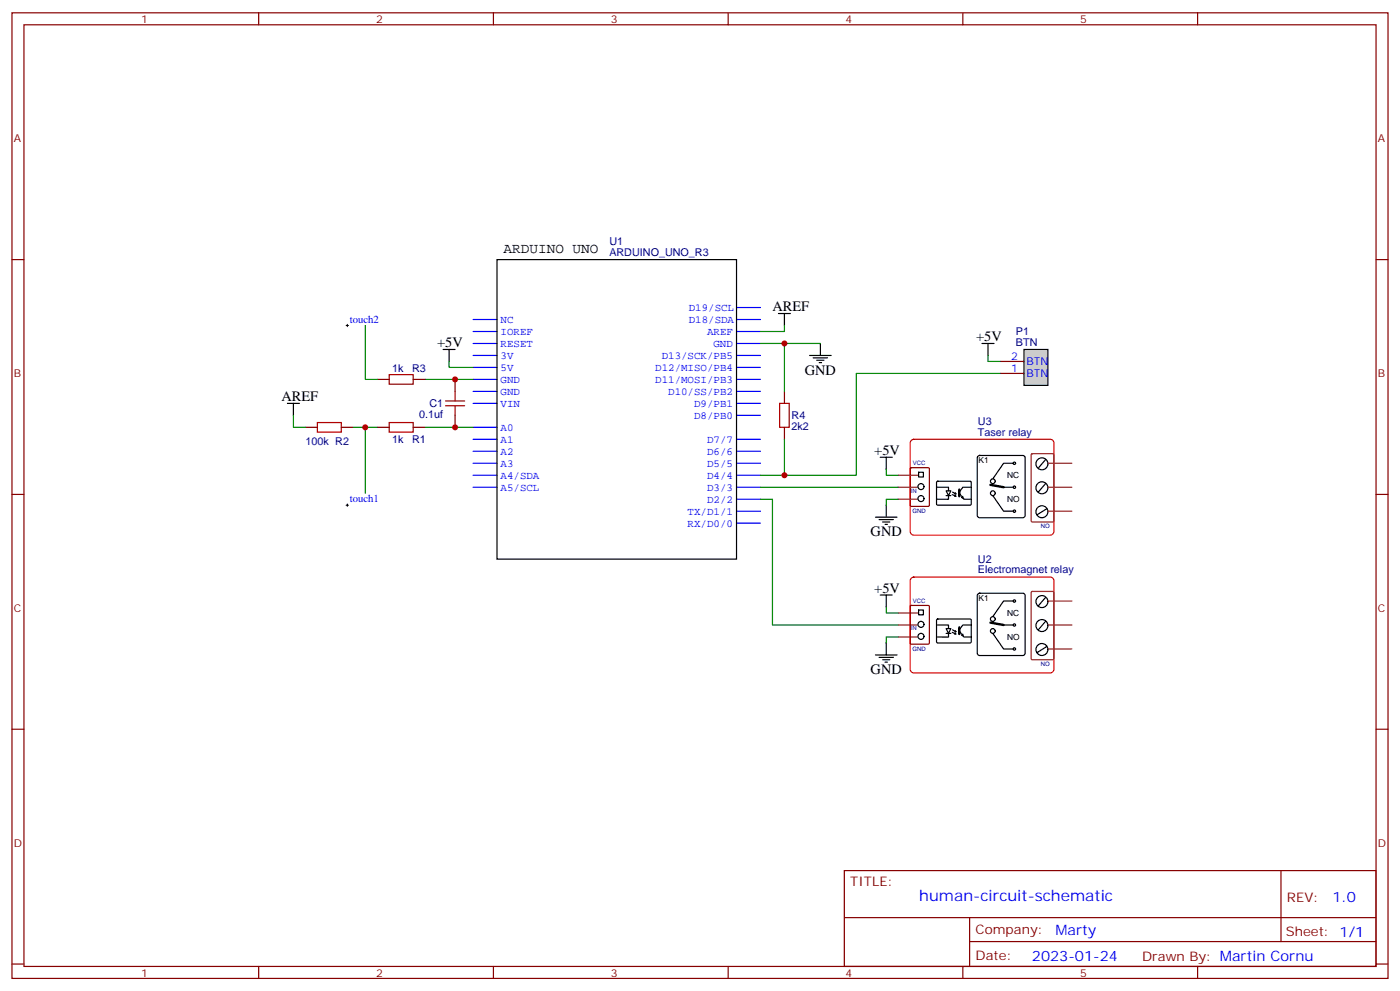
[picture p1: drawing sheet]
<svg xmlns="http://www.w3.org/2000/svg" width="412mm" height="292mm" viewBox="0 0 412 292" stroke-linecap="round" stroke-linejoin="round" font-family="sans-serif">
<g fill="none" stroke="#870000" stroke-width=".35">
<path d="M3.5 3.8h405.4v284.3h-405.4zM7.1 7.3h398.2v277.3h-398.2zM76.2 3.8v3.5M145.3 3.8v3.5M214.5 3.8v3.5M283.6 3.8v3.5M352.8 3.8v3.5M3.5 76.4h3.6M405.3 76.4h3.6M111.1 111.7h3.6M121.7 111.7h3.5M134.1 111.7v3.6"/>
<path d="M231.1 115.3v3.5M90 125.8h3.5M100.5 125.8h3.6M111.1 125.8h3.6M121.7 125.8h3.5M134.1 122.3v3.5M231.1 125.8v3.6M3.5 145.6h3.6M405.3 145.6h3.6M3.5 214.7h3.6M405.3 214.7h3.6M248.7 256.4h156.6v28.2h-156.6z"/>
<path d="M377.3 256.4v20.9M248.7 270.2h156.5M285.6 277.3h119.6M285.6 270.2v14.1M3.5 283.9h3.6M76.2 284.6v3.5M145.3 284.6v3.5M214.5 284.6v3.5M283.6 284.6v3.5M352.8 284.6v3.5M405.3 283.9h3.6"/>
</g>
<g fill="none" stroke="#00f" stroke-width=".35">
<path d="M139.3 94.1h7.1M139.3 97.6h7.1M217 94.1h7M217 97.6h7M217 90.6h7M139.3 101.1h7.1M139.3 104.7h7.1M139.3 108.2h7.1M139.3 111.7h7.1M139.3 115.3h7.1M139.3 118.8h7.1M217 101.1h7"/>
<path d="M217 104.7h7M217 108.2h7M217 111.7h7M217 115.3h7M217 118.8h7M139.3 125.8h7.1M139.3 129.4h7.1M139.3 132.9h7.1M139.3 136.4h7.1M139.3 139.9h7.1M217 129.4h7M217 132.9h7"/>
<path d="M217 136.4h7M217 139.9h7M217 122.3h7M139.3 143.5h7.1M217 143.5h7M217 147h7M217 150.5h7M217 154.1h7"/>
</g>
<path d="M146.4 76.4h70.6v88.2h-70.6z" fill="none" stroke="#000" stroke-width=".35"/>
<path d="M114.7 110.3h7v2.8h-7zM131.2 118.1h5.7M131.2 119.5h5.7M134.1 115.3v2.8M134.1 119.5v2.8M229.7 118.8h2.8v7h-2.8zM93.5 124.4h7v2.8h-7zM114.7 124.4h7v2.8h-7z" fill="none" stroke="#a10000" stroke-width=".35"/>
<path d="M107.6 95.8v15.9h3.5M125.2 111.7h14.1M224 101.1h7.1v14.2M104.1 125.8h7M107.6 125.8v19.4M125.2 125.8h14.1M231.1 129.4v10.5h-7.1" fill="none" stroke="#008700" stroke-width=".35"/>
<path d="M102 95.8h.7M102.3 95.5v.7M102 148.8h.7M102.3 148.4v.7" fill="none" stroke="#000" stroke-width=".29"/>
<path d="M301.6 102.9h7.1v10.6h-7.1z" fill="#ccc" stroke="#000" stroke-width=".35"/>
<path d="M294.6 110h7M294.6 106.4h7M268.2 137.9l.3-.2h4.9l.3 .2 .1 10.9-.2 .3h-5.1l-.3-.2zM268.2 178.5l.3-.2h4.9l.3 .2 .1 10.8-.2 .3-5.1 .1-.3-.2z" fill="none" stroke="#870000" stroke-width=".35"/>
<path d="M231.1 95.8v1.8h-7.1M132.3 106.4v1.8h7M231.1 101.1h10.6M291 104.7v1.7h3.6M294.6 110h-42.4v29.9h-21.1M86.4 122.3v3.5h3.6M261.1 138.2v1.7h3.5M224 147h3.5v37h37.1M224 143.5h40.6M264.6 147h-3.5v1.8M261.1 178.8v1.7h3.5M264.6 187.6h-3.5v1.7" fill="none" stroke="#008700" stroke-width=".35"/>
<path d="M268.3 129.8l.9-.4h40.2l.6 .2 .4 .8v26.1l-.2 .7-.8 .4h-40.2l-.7-.3-.4-.8v-26.1zM268.3 170.4l.9-.5h40.2l.6 .2 .4 .9v26.1l-.2 .6-.8 .5h-40.2l-.7-.3-.4-.8v-26.1z" fill="none" stroke="#f00" stroke-width=".35"/>
<g fill="none" stroke="#000" stroke-width=".35">
<path d="M229.3 92.3h3.5M231.1 92.3v3.5M84.7 118.8h3.5M86.4 118.8v3.5M130.5 102.9h3.6M132.3 102.9v3.5M238.5 104.7h6.3M239.5 105.4h4.3M240.6 106.1h2.1M241.3 106.8h.7M241.7 101.1v3.6M289.3 101.1h3.5"/>
<path d="M291 101.1v3.6M259.3 134.7h3.5M261.1 134.7v3.5M270.6 139.1h1.4v1.4h-1.4zM288.1 134.3l.5-.2h12.7l.5 .2 .2 .5v17l-.3 .5-.4 .2h-12.7l-.5-.3-.2-.4v-17zM298.4 136.4h-2.8l-3.1 4.6M308 135.4l-2.1 2.4M257.9 152.3h6.3M258.9 153h4.3M260 153.7h2.1M260.7 154.4h.7M261.1 148.8v3.5"/>
<path d="M275.9 143.5h3.5v1M275.9 141.9l.3-.2 9.7 .1 .2 .3-.1 6.5-.2 .2-9.8-.1-.1-.3zM278.7 144.5h1.4l-.7 1.4zM278.7 145.9h1.4M279.4 145.9v1.1h-3.5M280.5 145.6l1.1 .6-.2-.4M280.6 144.9l1 .6M281.2 145.5h.4M281.2 146.2h.4M281.4 145.1l.2 .4M282.7 145.4l1.3 1.6h2.1M283.6 146.1v.5l-.4-.1"/>
<path d="M286.1 143.5h-2.5l-1 1.4M292.5 145.9l3.1 4.6h2.8M295.6 143.5h2.8M308 142.4l-2.1 2.5M308.3 149.8l-2.8 1.8M259.3 175.2h3.5M261.1 175.2v3.6M270.6 179.6h1.4v1.4h-1.4zM288.1 174.9l.5-.2h12.7l.5 .2 .2 .5v16.9l-.3 .5-.4 .2h-12.7l-.5-.2-.2-.5v-16.9zM298.4 177h-2.8l-3.1 4.6M308 175.9l-2.1 2.5M257.9 192.9h6.3"/>
<path d="M258.9 193.6h4.3M260 194.3h2.1M260.7 195h.7M261.1 189.3v3.6M275.9 184h3.5v1.1M275.9 182.5l.3-.2h9.7l.2 .3-.1 6.6-.2 .1h-9.8l-.1-.3zM278.7 185.1h1.4l-.7 1.4zM278.7 186.5h1.4M279.4 186.5v1.1h-3.5M280.5 186.2l1.1 .5-.2-.3M280.6 185.5l1 .5M281.2 186h.4"/>
<path d="M281.2 186.7h.4M281.4 185.7l.2 .3M282.7 186l1.3 1.6h2.1M283.6 186.7v.5l-.4-.1M286.1 184h-2.5l-1 1.5M292.5 186.5l3.1 4.6h2.8M295.6 184h2.8M308 183l-2.1 2.5M308.3 190.4l-2.8 1.8"/>
<circle cx="298.8" cy="136.4" r=".35"/>
<circle cx="306.9" cy="136.6" r="1.76"/>
<circle cx="271.3" cy="143.3" r=".88"/>
<circle cx="271.3" cy="146.8" r=".88"/>
<circle cx="292.5" cy="145.2" r=".71"/>
<circle cx="292.5" cy="141.7" r=".71"/>
<circle cx="298.8" cy="150.5" r=".35"/>
<circle cx="298.8" cy="143.5" r=".35"/>
<circle cx="306.9" cy="150.7" r="1.76"/>
<circle cx="306.9" cy="143.6" r="1.76"/>
<circle cx="298.8" cy="177" r=".35"/>
<circle cx="306.9" cy="177.1" r="1.76"/>
<circle cx="271.3" cy="183.9" r=".88"/>
<circle cx="271.3" cy="187.4" r=".88"/>
<circle cx="292.5" cy="182.3" r=".71"/>
<circle cx="292.5" cy="185.8" r=".71"/>
<circle cx="298.8" cy="184" r=".35"/>
<circle cx="298.8" cy="191.1" r=".35"/>
<circle cx="306.9" cy="191.3" r="1.76"/>
<circle cx="306.9" cy="184.2" r="1.76"/>
</g>
<g fill="none" stroke="#8c2424" stroke-width=".35">
<path d="M264.6 139.9h6M303.8 133.8l.3-.2h6l.3 .2v19.6l-.1 .3h-6.2l-.3-.2zM308.7 136.4h7M264.6 143.5h5.6M264.6 147h5.6M308.7 143.5h7M308.7 150.5h7M303.8 174.3l.3-.1h6l.3 .1v19.6l-.1 .3-6.2 .1-.3-.2zM308.7 177h7M264.6 184h5.6M264.6 180.5h6M264.6 187.6h5.6"/>
<path d="M308.7 184h7M308.7 191.1h7"/>
</g>
<path d="M282.6 144.2v1.9M291.7 142.8l3.9 .7M282.6 184.7v2M291.7 183.3l3.9 .7" fill="none" stroke="#000" stroke-width=".71"/>
<g fill="#c00">
<circle cx="107.6" cy="125.8" r=".88"/>
<circle cx="134.1" cy="125.8" r=".88"/>
<circle cx="134.1" cy="111.7" r=".88"/>
<circle cx="231.1" cy="101.1" r=".88"/>
<circle cx="231.1" cy="139.9" r=".88"/>
</g>
<text font-size="4.6" fill="#00f" x="270.8" y="265.4">human-circuit-schematic</text>
<g font-size="4.2">
<text x="148.4" y="74.6">ARDUINO UNO</text>
<text x="227.5" y="91.6">AREF</text>
<text x="287.5" y="100.4">+5V</text>
<text x="128.8" y="102.2">+5V</text>
<text x="237.1" y="110.3">GND</text>
<text x="82.9" y="118.1">AREF</text>
<text x="257.5" y="133.9">+5V</text>
<text x="256.5" y="157.9">GND</text>
<text x="257.5" y="174.5">+5V</text>
<text x="256.5" y="198.5">GND</text>
</g>
<g font-size="4.2" fill="#00f">
<text x="392.5" y="265.6">1.0</text>
<text x="310.9" y="275.2">Marty</text>
<text x="304" y="283">2023-01-24</text>
</g>
<g font-size="3.9" fill="#800">
<text x="250.5" y="260.9">TITLE:</text>
<text x="379.1" y="265.6">REV:</text>
<text x="287.4" y="275.1">Company:</text>
<text x="378.7" y="275.8">Sheet: 1/1</text>
<text x="287.4" y="282.8">Date:</text>
<text x="336.4" y="282.9">Drawn By: Martin Cornu</text>
</g>
<g font-size="3.2" fill="#800">
<text x="41.6" y="6.8">1</text>
<text x="110.8" y="6.8">2</text>
<text x="179.9" y="6.8">3</text>
<text x="249.1" y="6.8">4</text>
<text x="318.2" y="6.8">5</text>
<text x="4.1" y="41.9">A</text>
<text x="405.9" y="41.9">A</text>
<text x="4.1" y="111">B</text>
<text x="405.9" y="111">B</text>
<text x="4.1" y="180.2">C</text>
<text x="405.9" y="180.2">C</text>
<text x="4.1" y="249.3">D</text>
<text x="405.9" y="249.3">D</text>
<text x="41.6" y="287.6">1</text>
<text x="110.8" y="287.6">2</text>
<text x="179.9" y="287.6">3</text>
<text x="249.1" y="287.6">4</text>
<text x="318.2" y="287.6">5</text>
</g>
<g font-size="3.2" fill="#000080">
<text x="179.5" y="75.4">ARDUINO_UNO_R3</text>
<text x="179.5" y="72.1">U1</text>
<text x="299.3" y="101.8">BTN</text>
<text x="299.3" y="98.7">P1</text>
<text x="115.5" y="109.5">1k</text>
<text x="121.4" y="109.5">R3</text>
<text x="126.5" y="119.9">C1</text>
<text x="123.5" y="123.1">0.1uf</text>
<text x="233.2" y="123.5">R4</text>
<text x="288.1" y="125.2">U3</text>
<text x="90" y="131.1">100k R2</text>
<text x="115.5" y="130.5">1k</text>
<text x="121.4" y="130.5">R1</text>
<text x="233.2" y="126.7">2k2</text>
<text x="288.1" y="128.3">Taser relay</text>
<text x="288.1" y="165.8">U2</text>
<text x="288.1" y="168.9">Electromagnet relay</text>
</g>
<g font-size="3.2" fill="#00f">
<text x="103" y="95">touch2</text>
<text x="147.5" y="95.1">NC</text>
<text x="202.9" y="91.6">D19/SCL</text>
<text x="202.9" y="95.1">D18/SDA</text>
<text x="147.5" y="98.7">IOREF</text>
<text x="208.3" y="98.7">AREF</text>
<text x="147.5" y="102.2">RESET</text>
<text x="147.5" y="105.7">3V</text>
<text x="194.9" y="105.7">D13/SCK/PB5</text>
<text x="210.2" y="102.2">GND</text>
<text x="297.8" y="106.1">2</text>
<text x="302.3" y="107.5">BTN</text>
<text x="147.5" y="109.3">5V</text>
<text x="147.5" y="112.8">GND</text>
<text x="193" y="109.3">D12/MISO/PB4</text>
<text x="193" y="112.8">D11/MOSI/PB3</text>
<text x="297.8" y="109.6">1</text>
<text x="302.3" y="111">BTN</text>
<text x="147.5" y="116.3">GND</text>
<text x="147.5" y="119.8">VIN</text>
<text x="196.8" y="116.3">D10/SS/PB2</text>
<text x="204.5" y="119.8">D9/PB1</text>
<text x="204.5" y="123.4">D8/PB0</text>
<text x="147.5" y="126.9">A0</text>
<text x="147.5" y="130.4">A1</text>
<text x="208.3" y="130.4">D7/7</text>
<text x="147.5" y="133.9">A2</text>
<text x="147.5" y="137.5">A3</text>
<text x="208.3" y="133.9">D6/6</text>
<text x="208.3" y="137.5">D5/5</text>
<text x="147.5" y="141">A4/SDA</text>
<text x="208.3" y="141">D4/4</text>
<text x="103" y="147.9">touch1</text>
<text x="147.5" y="144.5">A5/SCL</text>
<text x="208.3" y="144.5">D3/3</text>
<text x="208.3" y="148.1">D2/2</text>
<text x="202.6" y="151.6">TX/D1/1</text>
<text x="202.6" y="155.1">RX/D0/0</text>
</g>
<g font-size="2.5">
<text x="288.2" y="136.5">K1</text>
<text x="296.7" y="140.7">NC</text>
<text x="296.7" y="147.8">NO</text>
<text x="288.2" y="177">K1</text>
<text x="296.7" y="181.3">NC</text>
<text x="296.7" y="188.3">NO</text>
</g>
<g font-size="1.8" fill="#000080">
<text x="268.9" y="136.9">VCC</text>
<text x="268.3" y="145">IN</text>
<text x="268.8" y="151">GND</text>
<text x="306.6" y="155.6">NO</text>
<text x="268.9" y="177.5">VCC</text>
<text x="268.3" y="185.6">IN</text>
<text x="268.8" y="191.6">GND</text>
<text x="306.6" y="196.2">NO</text>
</g>
</svg>
